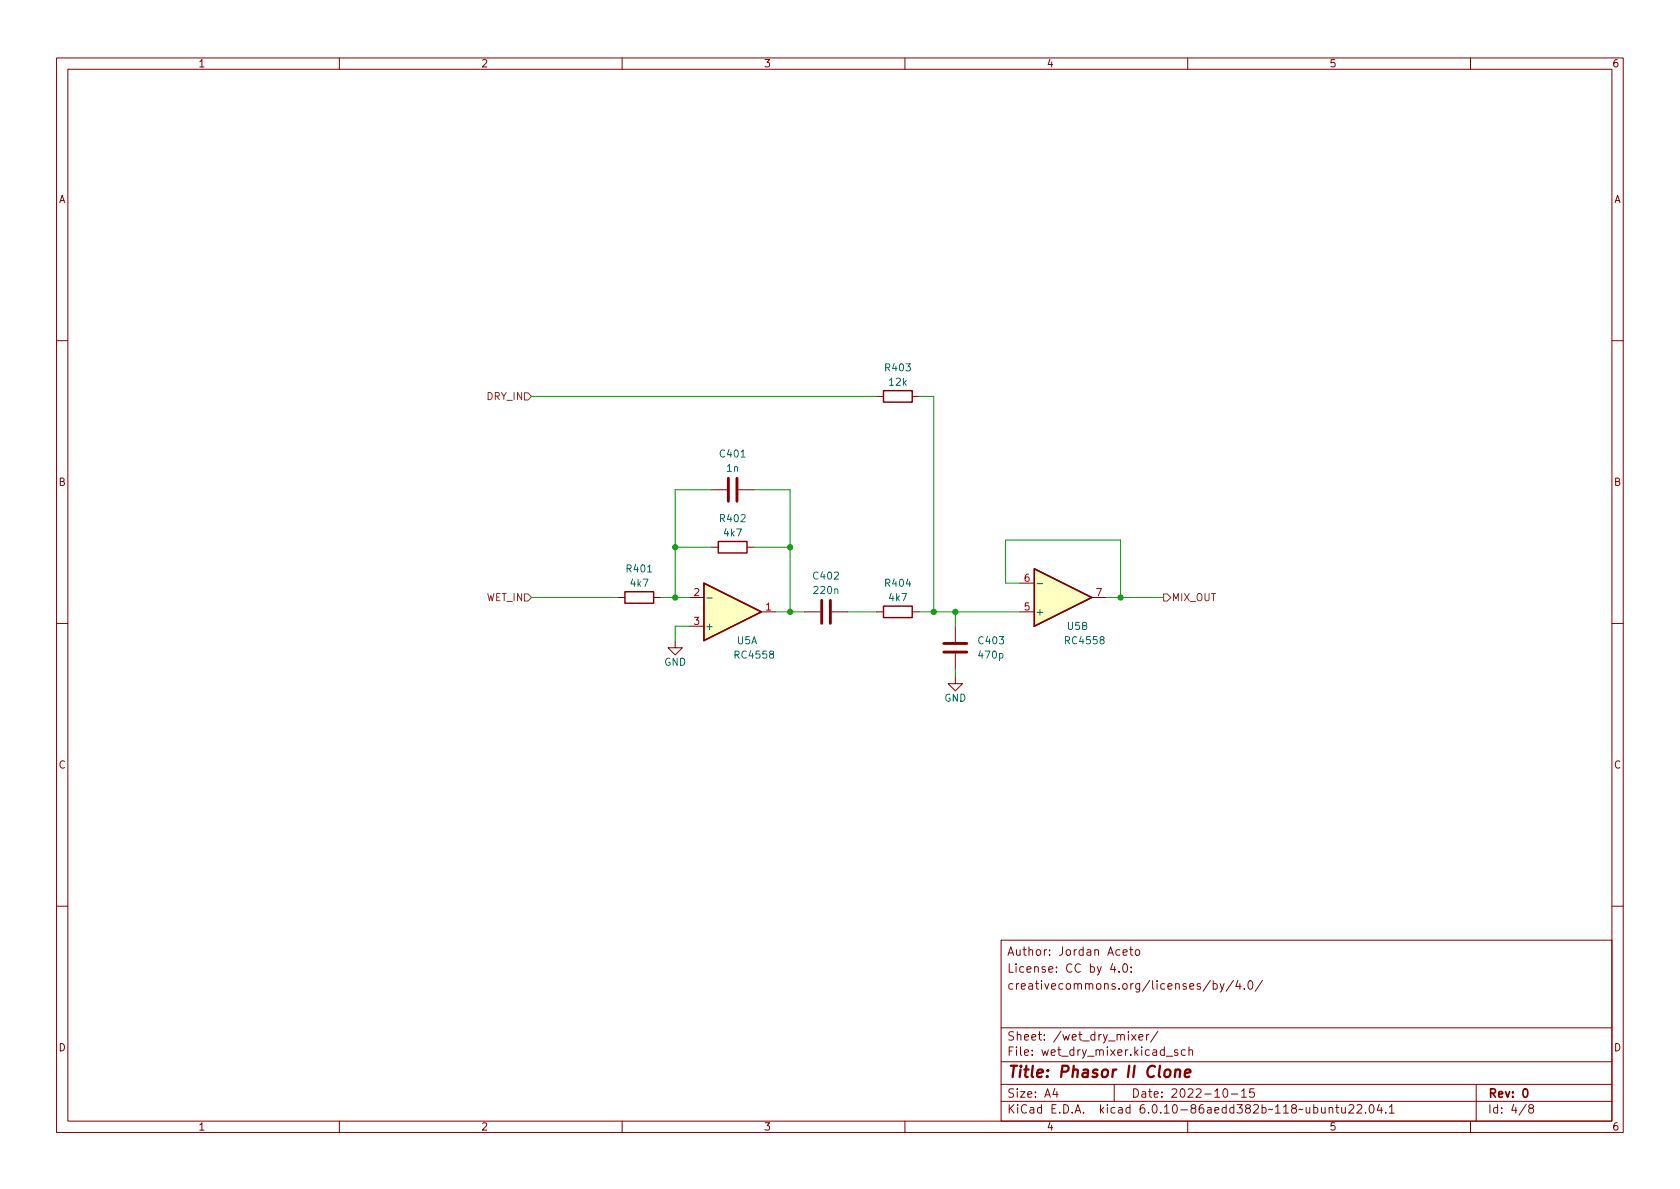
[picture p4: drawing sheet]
<svg xmlns="http://www.w3.org/2000/svg" width="297mm" height="210mm" viewBox="0 0 297 210" stroke-linecap="round" stroke-linejoin="round" font-family="sans-serif">
<g fill="none" stroke="#840000" stroke-width=".18">
<path d="M10 10.2h277v190.1h-277zM12 12.2h273v186.1h-273zM60 10.2v2M110 10.2v2M160 10.2v2M210 10.2v2M260 10.2v2M10 60.2h2M154.9 70.1h1.3M161.3 70.1h1.3M285 60.2h2M125.7 86.6h2.8"/>
<path d="M125.7 96.8h1.3M130.6 86.6h2.7M132.1 96.8h1.2M10 110.2h2M109.2 105.7h1.3M115.6 105.7h1.2M119.4 113.3v1.2h1.2l-1.2 1.3-1.3-1.3h1.3M121.9 105.7h2.6M121.9 110.7h2.6M134.6 108.2h2.6M142.2 108.2h2.8M147.1 108.2h2.8"/>
<path d="M154.9 108.2h1.3M161.3 108.2h1.3M168.9 119.6v1.3h1.3l-1.3 1.3-1.3-1.3h1.3M168.9 110.7v2.8M168.9 115.6v2.8M180.3 108.2h2.6M180.3 103.1h2.6M193 105.7h2.6M285 110.2h2M10 160.2h2M177 166.3h108v32h-108zM196.7 170.4l-.3 1h.9"/>
<path d="M197.1 170.9v1M197.9 171.8v.1M198.6 168.4l.7-.1-.1-.3-.4-.1-.2 .2v.8h.6M198.6 170.6l.3-.2a.81 .81 0 0 1 .5 .7 .81 .81 0 0 1-.3 .8h-.1a.81 .81 0 0 1-.4-1.3zM199.7 167.9h.6M199.9 167.4v1.3l.4 .2M200 171.8v.1M200 171v.1M200.9 168l.3-.1 .3 .3v.4l-.3 .3h-.3l-.2-.3v-.4zM214 173.4l-1.3 1.9M214.5 174l.4-.1 .3 .3v.4l-.1 .3h-.6M214.5 173.4v1.5"/>
<path d="M215.7 173.9l.4 1M216.4 173.9l-.5 1.4-.2 .1M218.1 173.4l-1.3 1.9M218.9 173.4l-.4 1h.9M219.2 173.9v1M220 174.8v.1M220.8 173.6l.2-.2a.81 .81 0 0 1 .6 .7 .81 .81 0 0 1-.3 .8h-.2a.81 .81 0 0 1-.3-1.3zM223.2 173.4l-1.3 1.9M285 160.2h2M60 198.3v2M110 198.3v2M160 198.3v2"/>
<path d="M177 194.8h108M177 191.8h108M177 187.8h108M177 181.8h108M186.5 192.5l-.4 1h1M186.9 193v1M197 191.8v3M200.1 182.9l.8 1M200.9 182.9l-.8 1M201.4 183.4l.7-.1-.1-.3-.4-.1-.2 .2v.8h.6M202.7 182.9v1M203.1 182.9l-.2 .1-.2 .2"/>
<path d="M204.7 182.4l-1.3 1.9M206.2 186.8h1.2M208.2 185.7l-.3-.1-.3 .2 .1 .3 .5 .1v.4h-.6M209.6 185.7l-.5-.1-.2 .3v.4l.1 .3h.6M210 198.3v2M210.2 185.8l.2-.2 .4 .1 .1 .9M210.2 185.1v1.5M216.4 192.6l.2-.1a.81 .81 0 0 1 .6 .7 .81 .81 0 0 1-.3 .8h-.2a.81 .81 0 0 1-.6-.6 .81 .81 0 0 1 .3-.8zM217.7 193.5h1.2M219.5 193l.4-.5v1.5M219.5 194h.9M221.7 192.5h-.7l-.1 .7 .2-.1 .5 .1 .2 .2-.1 .5-.2 .1-.6-.1"/>
<path d="M235 196l.2-.2 .4 .1v.9M235 195.8v1M236.1 195.8h.6M236.4 195.3v1.3l.3 .2M237.2 195.8l.1 1h.3l.3-.1M237.9 195.8v1M238.5 195.5l.6-.2 .2 .2 .1 .3-1 1h1M239.9 195.5l.6-.2 .2 .2 .1 .3-.9 1h.9M241.4 196.7v.1M242.3 195.4l.1-.1a.81 .81 0 0 1 .6 .7 .81 .81 0 0 1-.3 .8h-.1a.81 .81 0 0 1-.6-.6 .81 .81 0 0 1 .3-.8zM243.9 195.3l-.4 1h.9M244.2 195.8v1"/>
<path d="M245 196.7v.1M245.6 195.8l.5-.5v1.5M245.6 196.8h.9M260 198.3v2M261 191.8v6.5M269.9 195.3l-1.3 1.9M270.6 196l-.3-.3 .1-.2 .2-.2 .4 .1 .2 .2-.1 .2-.7 .2-.1 .3v.2l.3 .3h.4l.2-.3-.1-.4-.2-.1"/>
</g>
<path d="M269.4 192.7l.2-.2a.8 .8 0 0 1 .5 .8 .8 .8 0 0 1-.5 .7l-.2-.1-.1-.4z" fill="none" stroke="#840000" stroke-width=".3"/>
<path d="M206 189.3a.52 .52 0 0 1 .6-.2 .52 .52 0 0 1 .4 .4l-.1 .6a.55 .55 0 0 1-.5 .4 .55 .55 0 0 1-.6-.4zM207.8 189.3a.49 .49 0 0 1 .9 .1l-.1 1.1M207.9 189.1l-.2 1.4M209.5 189.8l1-.2-.1-.4-.1-.1-.6 .1-.2 1 .2 .3 .6-.1" fill="none" stroke="#840000" stroke-width=".4"/>
<path d="M128.8 84.6v4M130.3 84.6v4M145.3 106.2v4M146.8 106.2v4M166.9 115.3h4M166.9 113.8h4" fill="none" stroke="#840000" stroke-width=".51"/>
<g fill="#ffffc2" stroke="#ffffc2" stroke-width=".18">
<path d="M182.9 100.6l10.1 5.1-10.1 5z"/>
<path d="M124.5 103.1l10.1 5.1-10.1 5.1z"/>
</g>
<path d="M156.2 69.1h5.1v2h-5.1zM127 95.8h5.1v2h-5.1zM110.5 104.6h5.1v2.1h-5.1zM124.5 103.1l10.1 5.1-10.1 5.1zM156.2 107.2h5.1v2h-5.1zM182.9 100.6l10.1 5.1-10.1 5z" fill="none" stroke="#840000" stroke-width=".25"/>
<path d="M125 105.7h.9M183.4 103.2h1" fill="none" stroke="#006464" stroke-width=".18"/>
<path d="M92.7 69.5h.6l.7 .6-.7 .6h-.6zM92.7 105h.6l.7 .7-.7 .6h-.6zM205.7 105h.7l.6 .7-.6 .6h-.7z" fill="none" stroke="#725600" stroke-width=".18"/>
<g fill="none" stroke="#009600" stroke-width=".18">
<path d="M94 70.1h60.9M162.6 70.1h2.5v38.1M119.4 96.8h6.3M125.7 86.6h-6.3v19.1M133.3 96.8h6.4M133.3 86.6h6.4v21.6M94 105.7h15.2M116.8 105.7h5.1M121.9 110.7h-2.5v2.6M137.2 108.2h5M149.9 108.2h5M162.6 108.2h17.7"/>
<path d="M168.9 108.2v2.5M168.9 118.4v1.2M180.3 103.1h-2.5v-7.6h20.3v10.2M195.6 105.7h10.1"/>
</g>
<g fill="#009600" stroke="#009600" stroke-width=".18">
<circle cx="119.4" cy="96.8" r=".46"/>
<circle cx="139.7" cy="96.8" r=".46"/>
<circle cx="119.4" cy="105.7" r=".46"/>
<circle cx="139.7" cy="108.2" r=".46"/>
<circle cx="168.9" cy="108.2" r=".46"/>
<circle cx="165.1" cy="108.2" r=".46"/>
<circle cx="198.1" cy="105.7" r=".46"/>
</g>
<text font-size="2.8" fill="#840000" x="178" y="190.6">Title: Phasor II Clone</text>
<g font-size="2.1" fill="#840000">
<text x="178" y="172">License: CC by 4.0:</text>
<text x="178" y="169">Author: Jordan Aceto</text>
<text x="178" y="175">creativecommons.org/licenses/by/4.0/</text>
<text x="178" y="184">Sheet: /wet_dry_mixer/</text>
<text x="178" y="186.7">File: wet_dry_mixer.kicad_sch</text>
<text x="178" y="196.9">KiCad E.D.A. kicad 6.0.10-86aedd382b~118~ubuntu22.04.1</text>
<text x="178" y="194.1">Size: A4</text>
<text x="200" y="194.1">Date: 2022-10-15</text>
<text x="263" y="194.1">Rev: 0</text>
<text x="263" y="196.9">Id: 4/8</text>
</g>
<g font-size="1.8" fill="#840000">
<text x="35" y="11.9">1</text>
<text x="85" y="11.9">2</text>
<text x="135" y="11.9">3</text>
<text x="185" y="11.9">4</text>
<text x="235" y="11.9">5</text>
<text x="285" y="11.9">6</text>
<text x="10.3" y="35.9">A</text>
<text x="285.3" y="35.9">A</text>
<text x="10.3" y="85.9">B</text>
<text x="285.3" y="85.9">B</text>
<text x="10.3" y="135.9">C</text>
<text x="285.3" y="135.9">C</text>
<text x="10.3" y="185.9">D</text>
<text x="285.3" y="185.9">D</text>
<text x="35" y="199.9">1</text>
<text x="85" y="199.9">2</text>
<text x="135" y="199.9">3</text>
<text x="185" y="199.9">4</text>
<text x="235" y="199.9">5</text>
<text x="285" y="199.9">6</text>
</g>
<g font-size="1.8" fill="#006464">
<text x="156.6" y="65.7">R403</text>
<text x="157.3" y="68.2">12k</text>
<text x="127.4" y="80.9">C401</text>
<text x="128.5" y="83.4">1n</text>
<text x="127.4" y="92.3">R402</text>
<text x="128.1" y="94.9">4k7</text>
<text x="110.9" y="101.2">R401</text>
<text x="111.6" y="103.8">4k7</text>
<text x="143.9" y="102.5">C402</text>
<text x="144" y="105">220n</text>
<text x="156.6" y="103.8">R404</text>
<text x="157.3" y="106.3">4k7</text>
<text x="124.6" y="111.4">+</text>
<text x="130.3" y="113.9">U5A</text>
<text x="173.1" y="113.9">C403</text>
<text x="183" y="108.8">+</text>
<text x="188.5" y="113.9">RC4558</text>
<text x="188.7" y="111.4">U5B</text>
<text x="117.4" y="117.7">GND</text>
<text x="130.1" y="116.5">RC4558</text>
<text x="173.2" y="116.5">470p</text>
<text x="166.9" y="124.1">GND</text>
</g>
<g font-size="1.8" fill="#725600">
<text x="86.1" y="70.7">DRY_IN</text>
<text x="85.9" y="106.3">WET_IN</text>
<text x="207.1" y="106.3">MIX_OUT</text>
</g>
<g font-size="1.8" fill="#a90000">
<text x="122.7" y="105.4">2</text>
<text x="135.4" y="107.9">1</text>
<text x="181.1" y="107.9">5</text>
<text x="181.1" y="102.9">6</text>
<text x="193.8" y="105.4">7</text>
<text x="122.7" y="110.5">3</text>
</g>
</svg>
